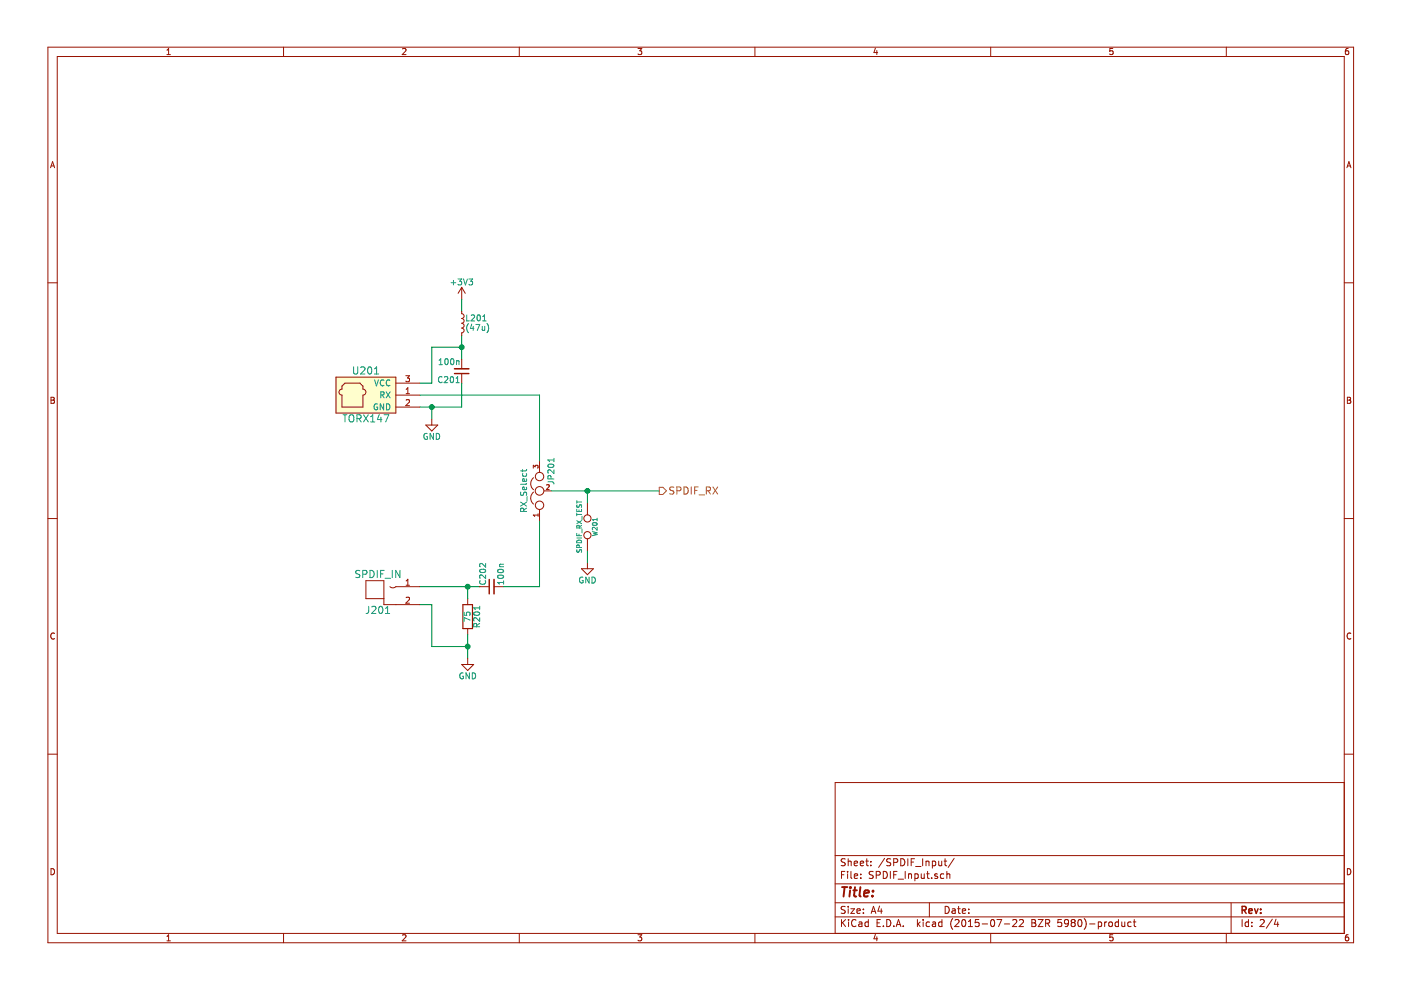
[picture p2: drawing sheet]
EESchema Schematic File Version 2
LIBS:power
LIBS:device
LIBS:transistors
LIBS:conn
LIBS:linear
LIBS:regul
LIBS:74xx
LIBS:cmos4000
LIBS:adc-dac
LIBS:memory
LIBS:xilinx
LIBS:microcontrollers
LIBS:dsp
LIBS:microchip
LIBS:analog_switches
LIBS:motorola
LIBS:texas
LIBS:intel
LIBS:audio
LIBS:interface
LIBS:digital-audio
LIBS:philips
LIBS:display
LIBS:cypress
LIBS:siliconi
LIBS:opto
LIBS:atmel
LIBS:contrib
LIBS:valves
LIBS:fdsp_amplifier
LIBS:fdsp_connector
LIBS:fdsp_device
LIBS:fdsp_digital
LIBS:fdsp_dsp
LIBS:fdsp_mechanical
LIBS:fdsp_pinhead
LIBS:fdsp_regulator
LIBS:fdsp_transistor
LIBS:fdsp_power
LIBS:StdConnector-cache
LIBS:SPDIF_Transceiver-cache
EELAYER 25 0
EELAYER END
$Descr A4 11693 8268
encoding utf-8
Sheet 2 4
Title ""
Date ""
Rev ""
Comp ""
Comment1 ""
Comment2 ""
Comment3 ""
Comment4 ""
$EndDescr
$Comp
L TORX147 U201
U 1 1
P 3050 3450
F 0 "U201" H 3050 3800 60  0000 C CNN
F 1 "TORX147" H 3050 3400 60  0000 C CNN
F 2 "" H 3050 3450 60  0001 C CNN
F 3 "" H 3050 3450 60  0000 C CNN
	1    3050 3450
	1    0    0    -1  
$EndComp
$Comp
L +3V3 #PWR06
U 1 1
P 3850 2500
F 0 "#PWR06" H 3850 2350 50  0001 C CNN
F 1 "+3V3" H 3850 2640 50  0000 C CNN
F 2 "" H 3850 2500 60  0000 C CNN
F 3 "" H 3850 2500 60  0000 C CNN
	1    3850 2500
	1    0    0    -1  
$EndComp
Wire Wire Line
	3600 3200 3500 3200
Wire Wire Line
	3850 2800 3850 3000
$Comp
L C_Small C201
U 1 1
P 3850 3100
F 0 "C201" H 3860 3170 50  0000 L CNN
F 1 "100n" H 3860 3020 50  0000 L CNN
F 2 "Capacitors_SMD:C_0805_HandSoldering" H 3850 3100 60  0001 C CNN
F 3 "" H 3850 3100 60  0000 C CNN
	1    3850 3100
	-1   0    0    1   
$EndComp
Wire Wire Line
	3500 3400 3850 3400
Wire Wire Line
	3850 3400 3850 3200
Wire Wire Line
	3600 3400 3600 3500
Connection ~ 3600 3400
$Comp
L GND #PWR07
U 1 1
P 3600 3500
F 0 "#PWR07" H 3600 3250 50  0001 C CNN
F 1 "GND" H 3600 3350 50  0000 C CNN
F 2 "" H 3600 3500 60  0000 C CNN
F 3 "" H 3600 3500 60  0000 C CNN
	1    3600 3500
	1    0    0    -1  
$EndComp
$Comp
L L_Small L201
U 1 1
P 3850 2700
F 0 "L201" H 3880 2740 50  0000 L CNN
F 1 "(47u)" H 3880 2660 50  0000 L CNN
F 2 "Resistors_ThroughHole:Resistor_Horizontal_RM10mm" H 3850 2700 60  0001 C CNN
F 3 "" H 3850 2700 60  0000 C CNN
	1    3850 2700
	1    0    0    -1  
$EndComp
Wire Wire Line
	3850 2500 3850 2600
$Comp
L JUMPER3 JP201
U 1 1
P 4500 4100
F 0 "JP201" H 4550 4000 50  0000 L CNN
F 1 "RX_Select" H 4500 4200 50  0000 C BNN
F 2 "Pin_Headers:Pin_Header_Straight_1x03" H 4500 4100 60  0001 C CNN
F 3 "" H 4500 4100 60  0000 C CNN
	1    4500 4100
	0    -1   -1   0   
$EndComp
Wire Wire Line
	3500 3300 4500 3300
Wire Wire Line
	4500 3300 4500 3850
$Comp
L RCA_01 J201
U 1 1
P 3200 5000
F 0 "J201" H 3150 4900 60  0000 C CNN
F 1 "SPDIF_IN" H 3150 5200 60  0000 C CNN
F 2 "audio_connector:CB-5" H 3200 5000 60  0001 C CNN
F 3 "" H 3200 5000 60  0000 C CNN
	1    3200 5000
	1    0    0    -1  
$EndComp
Wire Wire Line
	3850 2900 3600 2900
Wire Wire Line
	3600 2900 3600 3200
Connection ~ 3850 2900
$Comp
L R R201
U 1 1
P 3900 5150
F 0 "R201" V 3980 5150 50  0000 C CNN
F 1 "75" V 3900 5150 50  0000 C CNN
F 2 "Resistors_SMD:R_0805_HandSoldering" V 3830 5150 30  0001 C CNN
F 3 "" H 3900 5150 30  0000 C CNN
	1    3900 5150
	1    0    0    -1  
$EndComp
Wire Wire Line
	3500 4900 4000 4900
Wire Wire Line
	3900 4900 3900 5000
Wire Wire Line
	3900 5300 3900 5500
Wire Wire Line
	3900 5400 3600 5400
Wire Wire Line
	3600 5400 3600 5050
Wire Wire Line
	3600 5050 3500 5050
$Comp
L GND #PWR08
U 1 1
P 3900 5500
F 0 "#PWR08" H 3900 5250 50  0001 C CNN
F 1 "GND" H 3900 5350 50  0000 C CNN
F 2 "" H 3900 5500 60  0000 C CNN
F 3 "" H 3900 5500 60  0000 C CNN
	1    3900 5500
	1    0    0    -1  
$EndComp
Connection ~ 3900 5400
$Comp
L C_Small C202
U 1 1
P 4100 4900
F 0 "C202" H 4110 4970 50  0000 L CNN
F 1 "100n" H 4110 4820 50  0000 L CNN
F 2 "Capacitors_SMD:C_0805_HandSoldering" H 4100 4900 60  0001 C CNN
F 3 "" H 4100 4900 60  0000 C CNN
	1    4100 4900
	0    -1   -1   0   
$EndComp
Connection ~ 3900 4900
Wire Wire Line
	4200 4900 4500 4900
Wire Wire Line
	4500 4900 4500 4350
Wire Wire Line
	4600 4100 5500 4100
Text HLabel 5500 4100 2    60   Output ~ 0
SPDIF_RX
$Comp
L TEST W201
U 1 1
P 4900 4400
F 0 "W201" H 4900 4460 40  0000 C CNN
F 1 "SPDIF_RX_TEST" H 4900 4330 40  0000 C CNN
F 2 "Pin_Headers:Pin_Header_Straight_1x02" H 4900 4400 60  0001 C CNN
F 3 "" H 4900 4400 60  0000 C CNN
	1    4900 4400
	0    1    1    0   
$EndComp
$Comp
L GND #PWR09
U 1 1
P 4900 4700
F 0 "#PWR09" H 4900 4450 50  0001 C CNN
F 1 "GND" H 4900 4550 50  0000 C CNN
F 2 "" H 4900 4700 60  0000 C CNN
F 3 "" H 4900 4700 60  0000 C CNN
	1    4900 4700
	1    0    0    -1  
$EndComp
Wire Wire Line
	4900 4200 4900 4100
Connection ~ 4900 4100
Wire Wire Line
	4900 4600 4900 4700
$EndSCHEMATC
